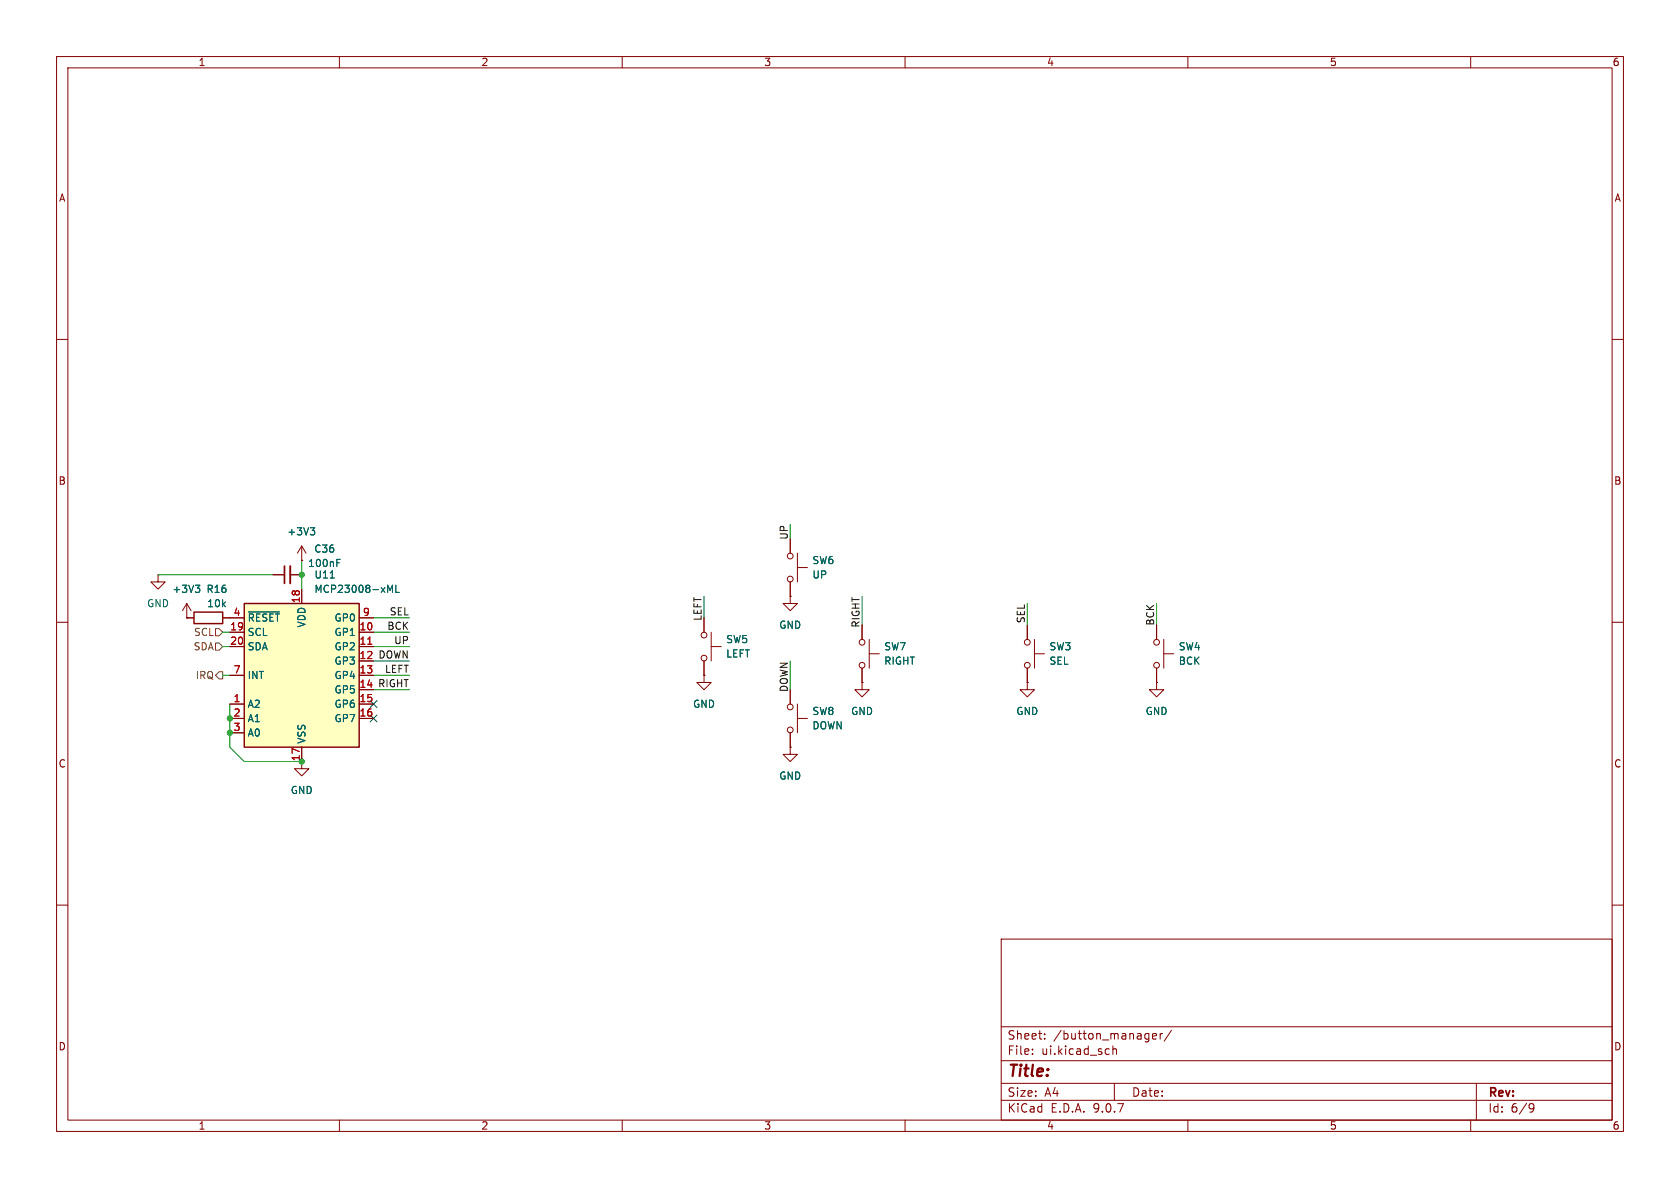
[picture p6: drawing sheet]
<svg xmlns="http://www.w3.org/2000/svg" width="297mm" height="210mm" viewBox="0 0 297 210" stroke-linecap="round" stroke-linejoin="round" font-family="sans-serif">
<g fill="none" stroke="#840000" stroke-width=".18">
<path d="M10 10h277v190h-277zM12 12h273v186h-273zM60 10v2M110 10v2M160 10v2M210 10v2M260 10v2M10 60h2M285 60h2M10 110h2M285 110h2M10 160h2"/>
<path d="M177 166h108v32h-108zM285 160h2M60 198v2M110 198v2M160 198v2M177 194.5h108M177 191.5h108M177 187.5h108M177 181.5h108M182.5 186.3v.1M182.5 185.5v.1M184.7 183.6v.1"/>
<path d="M184.7 182.8v.1M196.7 184.9v1.5M196.7 185.5l.3-.1 .3 .1 .1 .9M197 191.5v3M203.7 183.2l.8-.1-.1-.3-.4-.1-.3 .2 .1 .7h.6M205.1 182.7v1M205.5 182.7l-.3 .1-.1 .2M207.1 182.1l-1.3 2M210 198v2M260 198v2M261 191.5v6.5M270.6 195.1l.5 .1a.99 .99 0 0 1-.4 1.4h-.2"/>
<path d="M271.2 195.7l-.3 .3h-.3"/>
</g>
<path d="M43.2 106.7h20.3v25.4h-20.3z" fill="#ffffc2"/>
<path d="M34.3 108.2h5.1v2h-5.1zM43.2 106.7h20.3v25.4h-20.3z" fill="none" stroke="#840000" stroke-width=".25"/>
<g fill="none" stroke="#840000" stroke-width=".18">
<path d="M53.3 99.1h.1M53.3 96.5v2.6M53.3 96.5l-.7 1.3M53.3 96.5l.8 1.3M139.7 95.3v2.5M141 97.8v5.1M27.9 101.6v1.3h1.3l-1.3 1.2-1.2-1.2h1.2M27.9 101.6h.1M33 109.2h.1M33 109.2h1.3M33 106.7l-.7 1.3M33 106.7l.8 1.3"/>
<path d="M33 106.7v2.5M39.4 109.2h3.8M40.6 111.8h2.6M40.6 114.3h2.6M40.6 119.4h2.6M48.3 101.6h2M51.3 101.6h2M53.3 104.1v2.6M63.5 109.2h2.5M63.5 111.8h2.5M63.5 114.3h2.5M63.5 119.4h2.5"/>
<path d="M63.5 116.8h2.5M124.5 119.4v1.3h1.2l-1.2 1.2-1.3-1.2h1.3M124.5 119.4h.1M124.5 109.2v2.6M124.5 116.8v2.6M125.7 114.3h1.8M125.7 111.8v5M139.7 105.4v1.3h1.3l-1.3 1.3-1.3-1.3h1.3M139.7 105.4h.1M139.7 102.9v2.5M141 100.3h1.7M152.4 110.5v2.5"/>
<path d="M152.4 118.1v2.6M153.7 115.6h1.7M153.7 113v5.1M181.6 110.5v2.5M181.6 118.1v2.6M182.9 115.6h1.8M182.9 113v5.1M204.5 110.5v2.5M204.5 118.1v2.6M205.7 115.6h1.8M205.7 113v5.1M40.6 124.5h2.6"/>
<path d="M40.6 127h2.6M40.6 129.5h2.6M53.3 132.1v3.8h1.3l-1.3 1.3-1.2-1.3h1.2M63.5 124.5h2.5M63.5 127h2.5M63.5 121.9h2.5M139.7 132.1v1.3h1.3l-1.3 1.2-1.3-1.2h1.3M139.7 132.1h.1M139.7 121.9v2.6M139.7 129.5v2.6M141 127h1.7M141 124.5v5"/>
<path d="M152.4 120.7v1.2h1.3l-1.3 1.3-1.3-1.3h1.3M152.4 120.7h.1M181.6 120.7v1.2h1.3l-1.3 1.3-1.3-1.3h1.3M181.6 120.7h.1M204.5 120.7v1.2h1.2l-1.2 1.3-1.3-1.3h1.3M204.5 120.7h.1"/>
<circle cx="139.7" cy="98.3" r=".51"/>
<circle cx="124.5" cy="112.3" r=".51"/>
<circle cx="124.5" cy="116.3" r=".51"/>
<circle cx="139.7" cy="102.4" r=".51"/>
<circle cx="152.4" cy="113.5" r=".51"/>
<circle cx="152.4" cy="117.6" r=".51"/>
<circle cx="181.6" cy="117.6" r=".51"/>
<circle cx="181.6" cy="113.5" r=".51"/>
<circle cx="204.5" cy="113.5" r=".51"/>
<circle cx="204.5" cy="117.6" r=".51"/>
<circle cx="139.7" cy="125" r=".51"/>
<circle cx="139.7" cy="129" r=".51"/>
</g>
<path d="M54.9 93.3h.7l-.4 .5M55.4 93.8l.2 .2v.3l-.2 .3M59.6 99.5h.4M59.6 98.9h.6M34.5 103.4h.8l-.4 .5M35.1 103.9l.2 .3v.3l-.2 .2M43.9 108.2h5.5M58.4 102.2h.7M68.5 103.4l.5 1 .4-1v1.3M70 103.4v1.3h.6" fill="none" stroke="#006464" stroke-width=".18"/>
<path d="M65 113.9h.7" fill="none" stroke="#a90000" stroke-width=".18"/>
<path d="M50.3 100.1v3" fill="none" stroke="#840000" stroke-width=".3"/>
<path d="M51.3 100.1v3" fill="none" stroke="#840000" stroke-width=".33"/>
<path d="M38.1 111.1h.6l.7 .7-.7 .6h-.6zM38.1 113.7h.6l.7 .6-.7 .6h-.6zM38.7 118.7h.7v1.3h-.7l-.6-.6z" fill="none" stroke="#725600" stroke-width=".18"/>
<g fill="none" stroke="#009600" stroke-width=".18">
<path d="M53.3 99.1v5M27.9 101.6h20.4M39.4 119.4h1.2M39.4 111.8h1.2M39.4 114.3h1.2M66 116.8h6.4M66 119.4h6.4M66 111.8h6.4M66 114.3h6.4M66 109.2h6.4M124.5 105.4v3.8M139.7 116.8v5.1"/>
<path d="M152.4 105.4v5.1M181.6 106.7v3.8M204.5 106.7v3.8M40.6 124.5v7.6l2.6 2.5h10.1M66 121.9h6.4"/>
</g>
<path d="M65.4 123.9l1.2 1.2M65.4 126.4l1.2 1.2M66.6 123.9l-1.2 1.2M66.6 126.4l-1.2 1.2" fill="none" stroke="#000084" stroke-width=".18"/>
<g fill="#009600" stroke="#009600" stroke-width=".18">
<circle cx="40.6" cy="127" r=".46"/>
<circle cx="40.6" cy="129.5" r=".46"/>
<circle cx="53.3" cy="101.6" r=".46"/>
<circle cx="53.3" cy="134.6" r=".46"/>
</g>
<text font-size="2.8" fill="#840000" x="178" y="190.9">Title:</text>
<g font-size="2.1" fill="#840000">
<text x="178" y="184">Sheet:</text>
<text x="186.2" y="184">/button_manager/</text>
<text x="178" y="186.7">File:</text>
<text x="184.1" y="186.7">ui.kicad_sch</text>
<text x="178" y="196.9">KiCad</text>
<text x="178" y="194.1">Size:</text>
<text x="184.7" y="194.1">A4</text>
<text x="185.7" y="196.9">E.D.A.</text>
<text x="193.3" y="196.9">9.0.7</text>
<text x="200" y="194.1">Date:</text>
<text x="263" y="194.3">Rev:</text>
<text x="263" y="196.9">Id:</text>
<text x="267.1" y="196.9">6/9</text>
</g>
<g font-size="1.8" fill="#840000">
<text x="35" y="11.9">1</text>
<text x="85" y="11.9">2</text>
<text x="135" y="11.9">3</text>
<text x="185" y="11.9">4</text>
<text x="235" y="11.9">5</text>
<text x="285" y="11.9">6</text>
<text x="10.3" y="35.9">A</text>
<text x="285.3" y="35.9">A</text>
<text x="10.3" y="85.9">B</text>
<text x="285.3" y="85.9">B</text>
<text x="10.3" y="135.9">C</text>
<text x="285.3" y="135.9">C</text>
<text x="10.3" y="185.9">D</text>
<text x="285.3" y="185.9">D</text>
<text x="35" y="199.9">1</text>
<text x="85" y="199.9">2</text>
<text x="135" y="199.9">3</text>
<text x="185" y="199.9">4</text>
<text x="235" y="199.9">5</text>
<text x="285" y="199.9">6</text>
</g>
<g font-size="1.8" fill="#006464">
<text x="50.7" y="94.8">+3V3</text>
<text x="54.4" y="100.4">100nF</text>
<text x="55.5" y="97.9">C36</text>
<text x="143.5" y="99.9">SW6</text>
<text x="25.9" y="107.5">GND</text>
<text x="30.4" y="105">+3V3</text>
<text x="36.4" y="105">R16</text>
<text x="36.5" y="107.5">10k</text>
<text x="55.5" y="102.5">U11</text>
<text x="55.5" y="105">MCP23008-xML</text>
<text x="143.5" y="102.5">UP</text>
<text x="43.7" y="110.1">~{RESET}</text>
<text x="43.7" y="112.6">SCL</text>
<text x="54.2" y="111" transform="rotate(-90 54.2 111)">VDD</text>
<text x="59" y="110.1">GP0</text>
<text x="59" y="112.6">GP1</text>
<text x="128.3" y="113.9">SW5</text>
<text x="137.7" y="111.4">GND</text>
<text x="43.7" y="115.2">SDA</text>
<text x="59" y="115.2">GP2</text>
<text x="59" y="117.7">GP3</text>
<text x="128.3" y="116.4">LEFT</text>
<text x="156.2" y="117.7">RIGHT</text>
<text x="156.2" y="115.2">SW7</text>
<text x="185.4" y="115.2">SW3</text>
<text x="185.4" y="117.7">SEL</text>
<text x="208.3" y="115.2">SW4</text>
<text x="208.3" y="117.7">BCK</text>
<text x="43.7" y="120.2">INT</text>
<text x="43.7" y="125.3">A2</text>
<text x="59" y="120.2">GP4</text>
<text x="59" y="122.8">GP5</text>
<text x="59" y="125.3">GP6</text>
<text x="122.4" y="125.3">GND</text>
<text x="43.7" y="127.9">A1</text>
<text x="43.7" y="130.4">A0</text>
<text x="54.2" y="131.6" transform="rotate(-90 54.2 131.6)">VSS</text>
<text x="59" y="127.9">GP7</text>
<text x="143.5" y="126.6">SW8</text>
<text x="143.5" y="129.1">DOWN</text>
<text x="150.4" y="126.6">GND</text>
<text x="179.6" y="126.6">GND</text>
<text x="202.4" y="126.6">GND</text>
<text x="51.3" y="140.6">GND</text>
<text x="137.7" y="138">GND</text>
</g>
<text font-size="1.8" fill="#009600" x="139.4" y="95.5" transform="rotate(-90 139.4 95.5)">UP</text>
<g font-size="1.8" fill="#a90000">
<text x="53.1" y="106.7" transform="rotate(-90 53.1 106.7)">18</text>
<text x="40.6" y="111.5">19</text>
<text x="41.2" y="109">4</text>
<text x="63.5" y="111.5">10</text>
<text x="64.1" y="109">9</text>
<text x="40.6" y="114">20</text>
<text x="41.2" y="119.1">7</text>
<text x="63.5" y="114">11</text>
<text x="63.5" y="116.6">12</text>
<text x="63.5" y="119.1">13</text>
<text x="41.2" y="124.2">1</text>
<text x="63.5" y="121.7">14</text>
<text x="63.5" y="124.2">15</text>
<text x="41.2" y="126.7">2</text>
<text x="41.2" y="129.3">3</text>
<text x="63.5" y="126.7">16</text>
<text x="53.1" y="134.7" transform="rotate(-90 53.1 134.7)">17</text>
</g>
<g font-size="1.8" fill="#725600">
<text x="34.2" y="112.6">SCL</text>
<text x="34.1" y="115.2">SDA</text>
<text x="34.5" y="120.2">IRQ</text>
</g>
<g font-size="1.8" fill="#0f0f0f">
<text x="68.4" y="111.4">BCK</text>
<text x="68.8" y="108.9">SEL</text>
<text x="69.6" y="114">UP</text>
<text x="124.1" y="109.8" transform="rotate(-90 124.1 109.8)">LEFT</text>
<text x="152.1" y="111.1" transform="rotate(-90 152.1 111.1)">RIGHT</text>
<text x="181.3" y="110.3" transform="rotate(-90 181.3 110.3)">SEL</text>
<text x="204.1" y="110.7" transform="rotate(-90 204.1 110.7)">BCK</text>
<text x="66.8" y="116.5">DOWN</text>
<text x="68" y="119">LEFT</text>
<text x="66.7" y="121.6">RIGHT</text>
<text x="139.4" y="122.4" transform="rotate(-90 139.4 122.4)">DOWN</text>
</g>
</svg>
